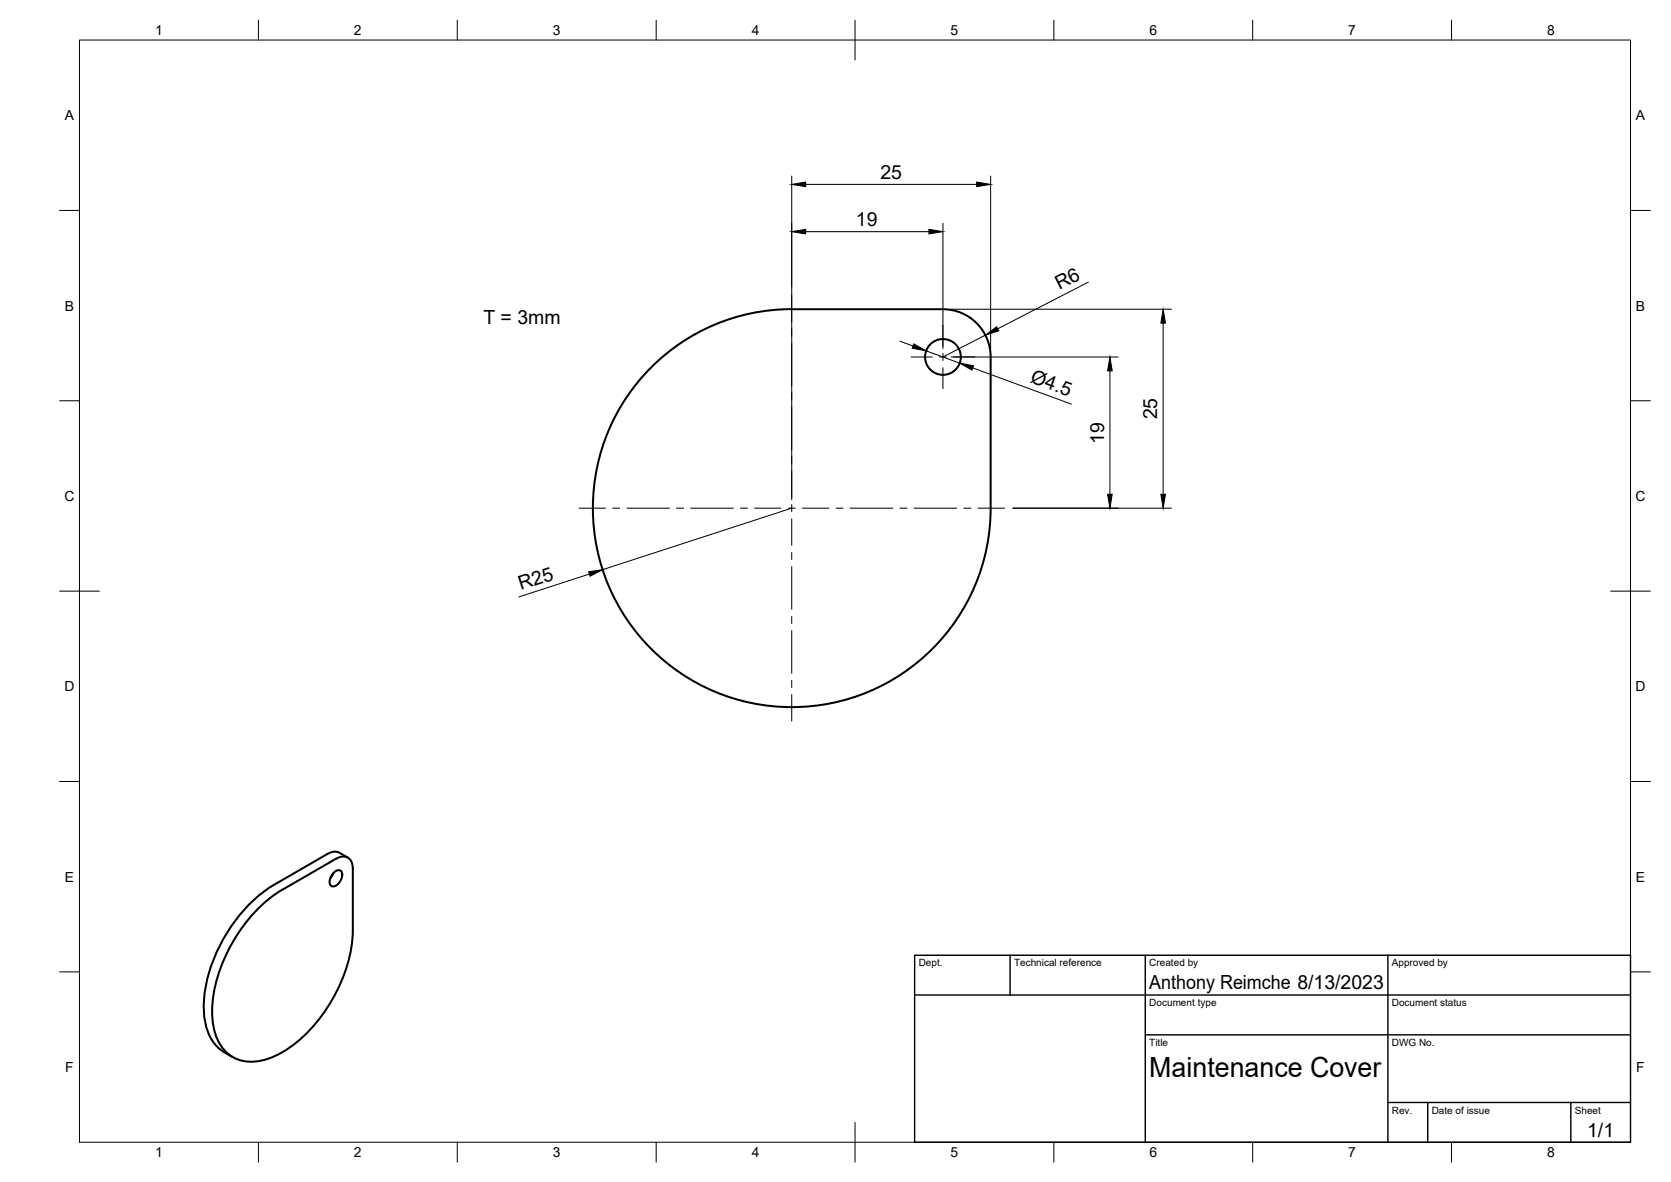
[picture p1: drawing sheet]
<svg xmlns="http://www.w3.org/2000/svg" width="420mm" height="297mm" viewBox="0 0 420 297" stroke-linecap="round" stroke-linejoin="round" font-family="sans-serif">
<!-- layer: Visible -->
<g fill="none" stroke="#000" stroke-width=".51">
<path d="M249.1 127.7a50 50 0 0 1-50 50 50 50 0 0 1-50-50 50 50 0 0 1 50-50h38a12 12 0 0 1 12 12v38M83.8 219.5l-.8 1.3M84 219.2a1.13 1.13 0 0 1 1.6-.4 1.13 1.13 0 0 1 .4 1.5 2.52 2.52 0 0 1-2.7 2.4 2.52 2.52 0 0 1 .7-3.5zM87.5 215.5l-2.2-1.2a3 3 0 0 0-2.9 .3l-13.5 7.8a39 39 0 0 0-17.7 30.6 13.5 13.5 0 0 0 4.2 10.8l3.1 1.9M71 223.6a39.1 39.1 0 0 0-17.7 30.6 12.8 12.8 0 0 0 4.7 11.1 11.2 11.2 0 0 0 11.3 0 36.5 36.5 0 0 0 16.5-18.6 33.8 33.8 0 0 0 2.9-12.9v-15.5a2.58 2.58 0 0 0-1.2-2.8 2.58 2.58 0 0 0-3 .3l-13.5 7.8"/>
<circle cx="237.1" cy="89.7" r="4.5"/>
</g>
<!-- layer: BORDER -->
<g fill="none" stroke="#000" stroke-width=".25">
<path d="M20 10.1h390v276.9h-390zM65 5.1v5M115 5.1v5M165 5.1v5M215 5.1v10M265 5.1v5M315 5.1v5M365 5.1v5M15 52.9h5M410 52.9h5M15 100.7h5M410 100.7h5"/>
<path d="M15 148.6h10M405 148.6h10M15 196.4h5M410 196.4h5M15 244.2h5M410 244.2h5M65 287v5M115 287v5M165 287v5M215 282.1v9.9M265 287v5M315 287v5"/>
<path d="M365 287v5"/>
</g>
<!-- layer: TITLEBLOCK -->
<path d="M230 240.1h180v46.9h-180zM230 250h180M254 240.1v9.9M288 240.1v46.9M349 240.1v46.9M288 260.1h122M349 277.1h61M359 277.1v9.9M395 277.1v9.9" fill="none" stroke="#000" stroke-width=".36"/>
<!-- layer: Smart Centers -->
<g fill="none" stroke="#000" stroke-width=".25">
<path d="M199.1 74.2v6.7M199.1 82.7v1.7M199.1 86.2v10.8M199.1 98.7v1.8M229.1 89.7h5.3M236.2 89.7h1.8M237.1 81.7v5.3M237.1 88.8v1.8M237.1 92.4v5.3M239.8 89.7h5.3M199.1 102.3v10.7M199.1 114.8v1.8"/>
<path d="M199.1 118.4v6.6M145.6 127.7h6.6M154 127.7h1.8M157.6 127.7h10.7M170.1 127.7h1.8M173.7 127.7h10.7M186.2 127.7h1.8M189.7 127.7h6.7M198.2 127.7h1.8M199.1 126.8v1.8M199.1 130.4v6.6M199.1 138.8v1.8"/>
<path d="M201.8 127.7h6.6M210.2 127.7h1.8M213.8 127.7h10.7M226.3 127.7h1.8M229.8 127.7h10.8M242.4 127.7h1.7M245.9 127.7h6.7M199.1 142.4v10.7M199.1 154.9v1.8M199.1 158.5v10.7M199.1 171v1.8M199.1 174.5v6.7"/>
</g>
<!-- layer: FD_Dimensions -->
<g fill="none" stroke="#000" stroke-width=".25">
<path d="M199.1 44.2v81.4M202.6 58.2h31M202.6 46.3h43M237.1 56.1v31.5M249.1 44.2v43.4M239.2 77.7h55.4M273.7 70.9l-22.8 11.7M226.3 85.8l3.3 1.2M232.9 88.2l8.4 3.1M239.2 89.7h42M244.6 92.5l24.8 9.1M247.8 84.2l-10.7 5.5"/>
<path d="M279.1 93.2v31M292.5 81.2v43M199.1 127.7l-47.6 15.5M254.7 127.7h39.9M148.2 144.3l-17.7 5.7"/>
</g>
<path d="M199.1 58.2l3.5-.6v1.2zM199.1 46.3l3.5-.6v1.2zM233.6 57.6l3.5 .6-3.5 .6zM245.6 45.7l3.5 .6-3.5 .6zM229.8 86.4l3.1 1.8-3.5-.7zM241.3 91.3l3.5 .6-.4 1.1zM247.8 84.2l2.8-2.1 .5 1zM279.1 89.7l.6 3.5h-1.2zM292.5 77.7l.6 3.5h-1.2zM278.5 124.2h1.2l-.6 3.5zM291.9 124.2h1.2l-.6 3.5zM148 143.7l3.5-.5-3.1 1.6z" fill="#000" stroke="#000" stroke-width=".25"/>
<text font-size="7" x="289" y="270.6">Maintenance Cover</text>
<g font-size="4.9">
<text x="221.4" y="44.9">25</text>
<text x="215.2" y="56.8">19</text>
<text x="266.4" y="73" transform="rotate(-27 266.4 73)">R6</text>
<text x="121.5" y="81.4">T = 3mm</text>
<text x="258.8" y="96.1" transform="rotate(20 258.8 96.1)">Ø4.5</text>
<text x="291" y="105.4" transform="rotate(-90 291 105.4)">25</text>
<text x="277.6" y="111.6" transform="rotate(-90 277.6 111.6)">19</text>
<text x="131" y="148.3" transform="rotate(-18 131 148.3)">R25</text>
<text x="289" y="248.5">Anthony Reimche 8/13/2023</text>
<text x="399.1" y="285.7">1/1</text>
</g>
<g font-size="3.5">
<text x="39" y="8.8">1</text>
<text x="89" y="8.8">2</text>
<text x="139" y="8.8">3</text>
<text x="189" y="8.8">4</text>
<text x="239" y="8.8">5</text>
<text x="289" y="8.8">6</text>
<text x="339" y="8.8">7</text>
<text x="389" y="8.8">8</text>
<text x="16.3" y="30.2">A</text>
<text x="411.3" y="30.2">A</text>
<text x="16.3" y="78">B</text>
<text x="411.3" y="78">B</text>
<text x="16.2" y="125.9">C</text>
<text x="411.2" y="125.9">C</text>
<text x="16.2" y="173.7">D</text>
<text x="411.2" y="173.7">D</text>
<text x="16.3" y="221.6">E</text>
<text x="411.3" y="221.6">E</text>
<text x="16.4" y="269.4">F</text>
<text x="411.4" y="269.4">F</text>
<text x="39" y="290.8">1</text>
<text x="89" y="290.8">2</text>
<text x="139" y="290.8">3</text>
<text x="189" y="290.8">4</text>
<text x="239" y="290.8">5</text>
<text x="289" y="290.8">6</text>
<text x="339" y="290.8">7</text>
<text x="389" y="290.8">8</text>
</g>
<g font-size="2.5">
<text x="231" y="242.9">Dept.</text>
<text x="255" y="242.9">Technical reference</text>
<text x="289" y="242.9">Created by</text>
<text x="350" y="242.9">Approved by</text>
<text x="289" y="252.8">Document type</text>
<text x="350" y="252.8">Document status</text>
<text x="289" y="262.9">Title</text>
<text x="350" y="262.9">DWG No.</text>
<text x="350" y="279.9">Rev.</text>
<text x="360" y="279.9">Date of issue</text>
<text x="396" y="279.9">Sheet</text>
</g>
</svg>
